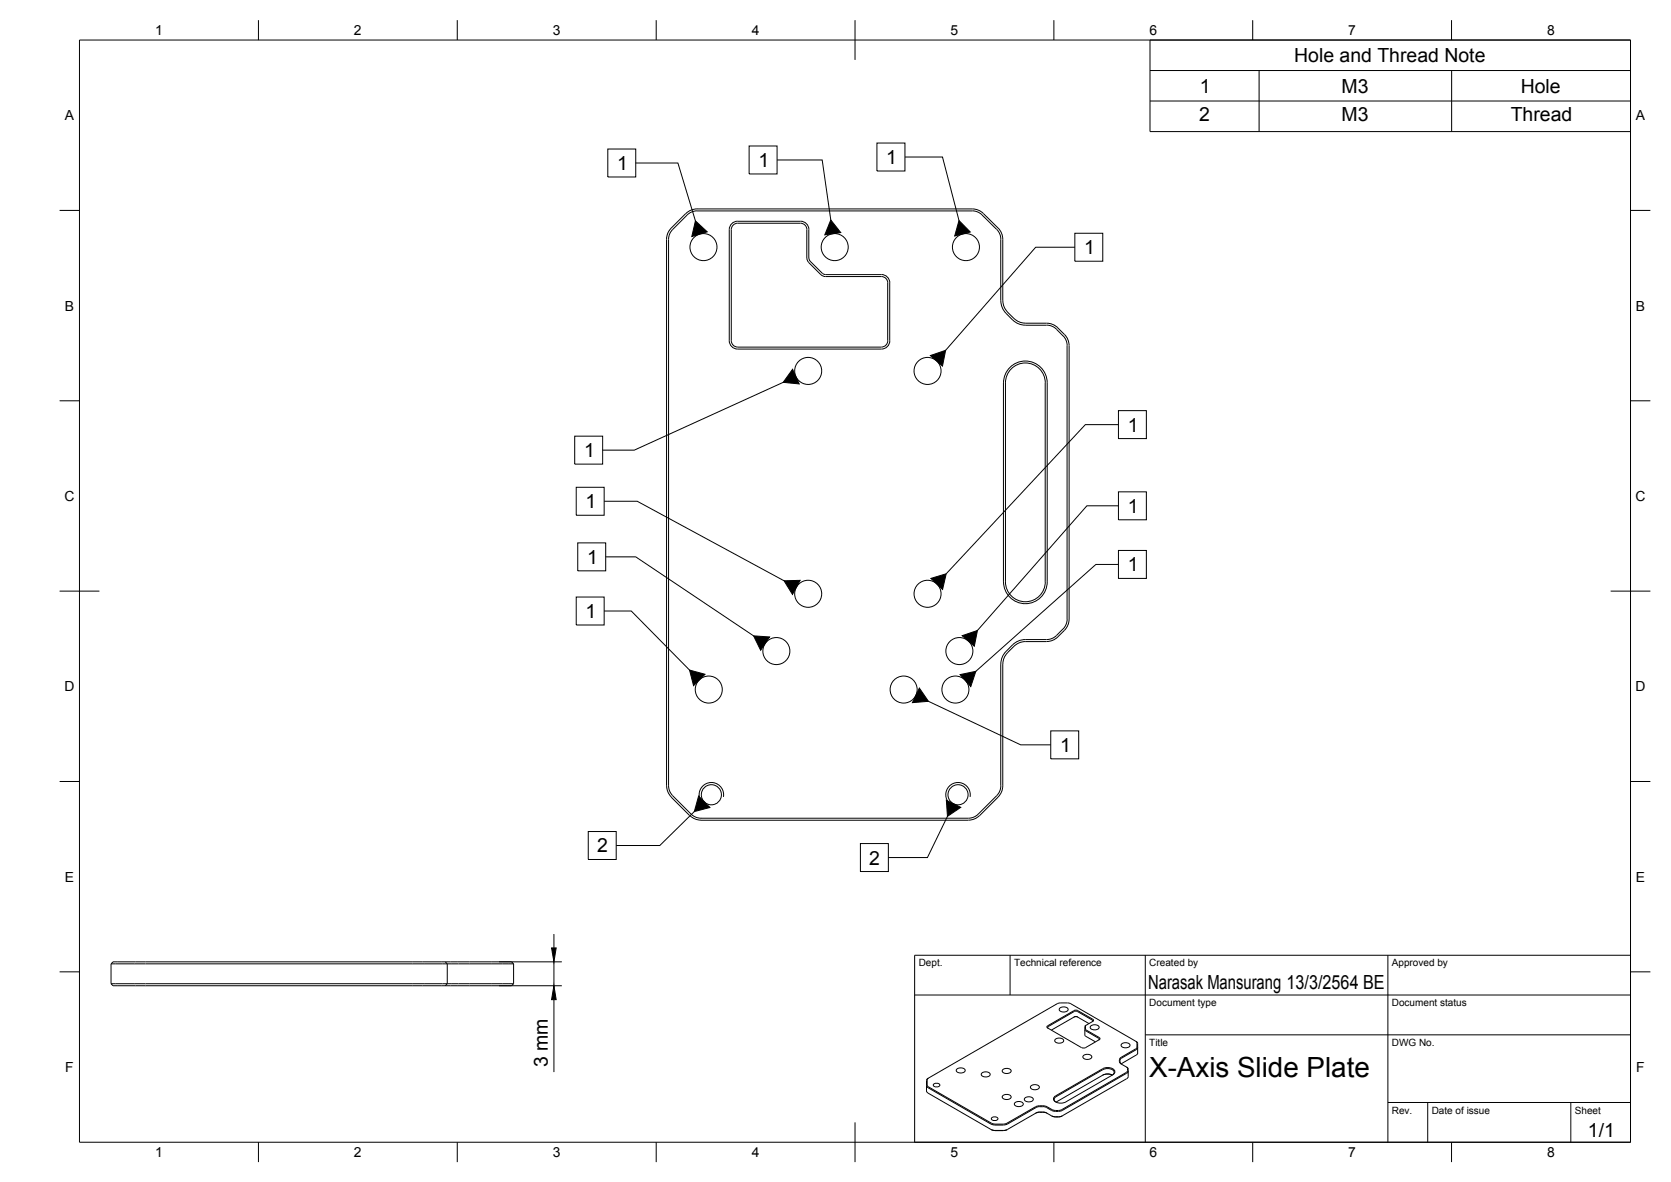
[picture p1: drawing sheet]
<svg xmlns="http://www.w3.org/2000/svg" width="420mm" height="297mm" viewBox="0 0 420 297" stroke-linecap="round" stroke-linejoin="round" font-family="sans-serif">
<!-- layer: Visible -->
<g fill="none" stroke="#000" stroke-width=".25">
<path d="M169.1 57.7l-.7 1.1-.3 1.4v137.3l.3 1.3 .7 1.1M185.5 56.1h15.8a1.6 1.6 0 0 1 1.6 1.6M185.5 55.6h15.8M185.5 55.6a2.11 2.11 0 0 0-2.1 2.1v27.9a2.11 2.11 0 0 0 2.1 2.1M185.5 56.1a1.6 1.6 0 0 0-1.6 1.6v27.9a1.6 1.6 0 0 0 1.6 1.6M201.3 55.6a2.11 2.11 0 0 1 2.1 2.1M202.9 57.7v7.1M203.4 57.7v7.1M250.6 57.6l-4-3.9-1.2-.6-.9-.1h-69.2l-.9 .1-1.3 .6-4 4M250.6 57.6l.6 .8 .4 1.3 .1 15.9 .3 1.7a8.5 8.5 0 0 0 2.6 3.1M251 57.3l-4.1-4-1.4-.7-1-.1h-69.2l-1.1 .1-1.4 .7-4.6 4.7-.4 1-.2 1v137.5M251 57.3l.6 .8 .5 1.5 .1 16 .3 1.5a8.1 8.1 0 0 0 2.5 3"/>
<path d="M202.9 64.8l.5 1.2 3 3M203.4 64.8l.3 .8M203.7 65.6l3.6 3.4h14.3a2.07 2.07 0 0 1 2.1 2.1v14.5a2.07 2.07 0 0 1-2.1 2.1h-36.1M206.4 69l1.1 .5h14.1a1.6 1.6 0 0 1 1.6 1.6v14.5a1.56 1.56 0 0 1-1.6 1.6M185.5 87.2h36.1M253.9 92.3a5.5 5.5 0 0 1 6-1.2 5.5 5.5 0 0 1 3.4 5.1v50a5.5 5.5 0 0 1-5.5 5.5 5.5 5.5 0 0 1-5.5-5.5v-50a5.5 5.5 0 0 1 1.6-3.9zM254 93a5 5 0 0 1 5.5-1.5 5 5 0 0 1 3.3 4.7v50a5 5 0 0 1-5 5 5 5 0 0 1-5-5v-50a5 5 0 0 1 1.2-3.2zM254.6 80.4l1 .7 1.6 .6 6.9 .1 1.2 .6 2 2M255 80l.8 .7 1.5 .5 6.9 .2 1 .4 .8 .6M266 82.4a7.6 7.6 0 0 1 2.5 2.9l.3 1.6v68.7l-.3 1.5a7.8 7.8 0 0 1-2.5 2.9M267.3 84.4l.8 1.1 .2 1.4M268.3 86.9v68.7"/>
<path d="M268.3 155.6l-.1 .9-.6 1.2-1.9 2-1.2 .8-1.3 .2-6 .1-1.6 .5-1 .7M254.6 162a8.3 8.3 0 0 0-2.6 3.2l-.3 1.7-.2 31.5-.9 1.5-4.6 4.7-1.2 .8-1.3 .2M255 162.4a7.9 7.9 0 0 0-2.5 2.9l-.3 1.6-.1 30.6-.3 1.5-.8 1.3M266 160l-.8 .7-1 .4-1 .1-5.9 .1-1.5 .5-.8 .6M167.6 197.5l.3 1.5 .9 1.3M169.1 199.9l5 5 1.7 .7h67.7M168.8 200.3l4.6 4.7M173.4 204.9l1.3 .9 1.6 .3h67.2M246.3 204.9l-1.3 .9-1.5 .3M251 200.3l-4.7 4.7M27.9 242.2h84.6M27.9 247.2l.5 .5h83.6"/>
<path d="M27.9 247.2h84.6M27.9 242.2v5M112 241.7h16.6l.5 .5M112 241.7h-83.6l-.5 .5M112 241.7l.5 .5M112.5 242.2h16.6M112.5 247.2h16.6M112.5 247.2l-.5 .5M112.5 242.2v5M129.1 247.2l-.5 .5h-16.6M129.1 242.2v5M266.4 253.4a1.42 1.42 0 0 1 2.2 .3 1.32 1.32 0 0 1-2.3 0z"/>
<path d="M270 255.6h1M270.9 254.2l3.7 2.1 .2 .3-.2 .2M270.9 255.6l2.9 1.6M270.9 255.5h-.8l-5.7 3.4M270.9 254.2h-.8l-6.5 3.8-.2 .3 .2 .1M272.8 258.8l3.4 2.1 .2 .2-.1 .2M273 257.7l1.7-1 .2-.4-3.9-2.3-.5-.2-.5 .2-6.7 4 .1 .4 8.5 4.9M273 257.7l-.2 .3v2.3l2.6 1.5M273.1 257.6l-.1 1.1 3.4 2M274.2 257.9a1.42 1.42 0 0 1 2.2 .3 1.32 1.32 0 0 1-2.3 0zM233 272.8l.4 .5M233 271.5v2.6l.1 .4 16.1 9.4"/>
<path d="M233.1 271.4v1.3l.4 .4 15.8 9.2 .9 .2M233.4 273.4l15.8 9.1 1 .2M233.5 270.9l-.5 .6M233.5 270.9l-.4 .5M234.7 272.5l.5-.3h.6l.5 .5a.97 .97 0 0 1-1.6 0zM240.5 268.8a1.42 1.42 0 0 1 2.2 .2 1.32 1.32 0 0 1-2.3 0zM246.8 269.8a1.42 1.42 0 0 1 2.2 .2 1.32 1.32 0 0 1-2.3 0zM252.1 268.9a1.42 1.42 0 0 1 2.2 .2 1.32 1.32 0 0 1-2.3 0zM252.1 275.4a1.42 1.42 0 0 1 2.2 .3 1.32 1.32 0 0 1-2.3 0zM255.1 277.2a1.42 1.42 0 0 1 2.2 .2 1.32 1.32 0 0 1-2.3 0zM257.6 276a1.42 1.42 0 0 1 2.2 .3 1.32 1.32 0 0 1-2.2 0zM259.2 273a1.42 1.42 0 0 1 2.1 .2 1.32 1.32 0 0 1-2.2 0z"/>
<path d="M260.5 279.7l-7.2 4.2M262.2 278.1h-1.1l-.6 .2-7.2 4.2-1 .2M262.2 277.9h-1.1l-.7 .2-7.5 4.3-2.8 .1M262.2 279.5h-1.1l-.6 .2M262.2 279.5h-1.1l-.7 .3M262.2 279.5l1.1 .3M262.2 278.1a3.3 3.3 0 0 1 2.2 1M262.2 277.9l.9 .1 1.4 .9 .9 .1M262.2 279.4l1 .3M263.2 279.7l1.3 .8 .9 .2M264.4 279.1l1.7 .2 1-.2M265.3 261.3a1.42 1.42 0 0 1 2.2 .2 1.32 1.32 0 0 1-2.3 0z"/>
<path d="M265.4 279.1h.7M265.5 275.6a.71 .71 0 0 0-.4 .6 .71 .71 0 0 0 .4 .7M268 276.9l11.8-6.8a.88 .88 0 0 0 .5-1 .88 .88 0 0 0-.9-.7l-1.4-.1-.8 .3-11.8 6.8a.88 .88 0 0 0-.5 1 .88 .88 0 0 0 .9 .7l1.4 .1 .8-.3M272.3 265.4a1.42 1.42 0 0 1 2.2 .2 1.32 1.32 0 0 1-2.2 0zM276.4 260.7l.2 .2-.2 .4-3.5 2h-.9M277.3 270.2l-11.8 6.8M277.3 268.8l-11.8 6.8M277.3 268.8l.9-.3a1.43 1.43 0 0 1 1.9 1.1l-.4 .6M277.3 270.2l1.5-.3 .9 .3M279.7 270.2l-1-.3-1.5 .3M281.5 266.3v.5M281.5 266.8l.4 .6"/>
<path d="M281.9 267.4l1.3 .7M282 262.4a1.42 1.42 0 0 1 2.1 .3 1.32 1.32 0 0 1-2.2 0zM282 265.9a.91 .91 0 0 0 0 1.5M282 267.3h-.1M283.2 269.5l-16.2 9.4-.8 .1M283.2 268.1l.1 .1M283.2 268.1l.3 .3v.6l-.3 .5M283.3 269.7l-16.2 9.4M283.3 271.1l-16.2 9.3M283.3 268.2l.4 .3v2l-.4 .6M283.7 269.2l-.4 .5M285.5 263.6l-3.6 2.1-.4 .6"/>
<path d="M285.6 261.7l.3 .2v1.2l-.3 .5M285.6 261.7l-16.4-9.5-.8-.2-2 .1-32.9 18.8M285.6 263.8l-3.6 2.1M285.6 265.2l-3.6 2.1M285.7 261.7l.4 .5-.1 2.6-.3 .4M286.1 263.2l-.4 .6M249.2 283.9l1 .2M249.3 281l.5-.3h.6l.5 .4a.97 .97 0 0 1-1.6 0zM250.1 282.7h2.2M253.3 283.9l-.7 .2h-2.5M253.3 283.9l-1 .2h-2.2M264.4 280.4l1 .3"/>
<path d="M265.4 280.7h.7M267.1 280.4l-.9 .3"/>
<circle cx="176.9" cy="62.1" r="3.4"/>
<circle cx="209.9" cy="62.1" r="3.4"/>
<circle cx="242.9" cy="62.1" r="3.4"/>
<circle cx="203.2" cy="93.2" r="3.4"/>
<circle cx="233.2" cy="93.2" r="3.4"/>
<circle cx="203.2" cy="149.2" r="3.4"/>
<circle cx="233.2" cy="149.2" r="3.4"/>
<circle cx="178.2" cy="173.3" r="3.4"/>
<circle cx="195.2" cy="163.6" r="3.4"/>
<circle cx="227.2" cy="173.3" r="3.4"/>
<circle cx="240.2" cy="173.3" r="3.4"/>
<circle cx="241.2" cy="163.6" r="3.4"/>
<circle cx="178.9" cy="199.7" r="2.53"/>
<circle cx="240.9" cy="199.7" r="2.53"/>
</g>
<!-- layer: Visible Narrow -->
<path d="M181.9 200.3a3.1 3.1 0 0 0-2.5-3.6 3.1 3.1 0 0 0-3.6 2.5 3.1 3.1 0 0 0 2.5 3.6M243.9 200.3a3.1 3.1 0 0 0-2.5-3.6 3.1 3.1 0 0 0-3.5 2.5 3.1 3.1 0 0 0 2.5 3.6" fill="none" stroke="#000" stroke-width=".25"/>
<!-- layer: Border -->
<g fill="none" stroke="#000" stroke-width=".25">
<path d="M20 10.1h390v276.9h-390zM65 5.1v5M115 5.1v5M165 5.1v5M215 5.1v10M265 5.1v5M315 5.1v5M365 5.1v5M15 52.9h5M410 52.9h5M15 100.7h5M410 100.7h5"/>
<path d="M15 148.6h10M405 148.6h10M15 196.4h5M410 196.4h5M15 244.2h5M410 244.2h5M65 287v5M115 287v5M165 287v5M215 282.1v9.9M265 287v5M315 287v5"/>
<path d="M365 287v5"/>
</g>
<!-- layer: TitleBlock -->
<path d="M230 240.1h180v46.9h-180zM230 250h180M254 240.1v9.9M288 240.1v46.9M349 240.1v46.9M288 260.1h122M349 277.1h61M359 277.1v9.9M395 277.1v9.9" fill="none" stroke="#000" stroke-width=".25"/>
<!-- layer: Dimensions -->
<path d="M139.3 234.7v3.5M125.5 241.7h15.8M125.5 247.7h15.8M139.3 241.7v6M139.3 251.2v18.2" fill="none" stroke="#000" stroke-width=".25"/>
<path d="M138.7 238.2h1.1l-.5 3.5zM139.3 247.7l.5 3.5h-1.1z" fill="#000" stroke="#000" stroke-width=".25"/>
<!-- layer: Annotations -->
<g fill="none" stroke="#000" stroke-width=".25">
<path d="M152.8 37.5h7.1v7h-7.1zM188.4 36.7h7v7h-7zM220.5 35.9h7v7.1h-7zM227.5 39.5h9.5l4.1 15.9M159.9 41h10.6l4.4 14.5M195.4 40.2h11.3l2.2 15.1M270.3 58.6h7v7h-7zM270.3 62.1h-9.9l-22.6 25.9M196.9 96.1l-37.4 17h-8M144.5 109.6h7v7h-7zM281.2 106.7h-8.3l-35 37.5M281.2 103.2h7v7h-7z"/>
<path d="M144.9 122.5h7v7h-7zM145.3 136.4h7v7.1h-7zM151.9 126h8.3l36.9 20M152.3 139.9h7.6l29.6 19.9M281.2 127.1h-7.9l-27.5 31.3M281.2 123.6h7v7h-7zM281.2 138.3h7v7.1h-7zM144.9 150h7v7.1h-7zM151.9 153.6h6.8l14.7 14.8M281.2 141.8h-5.7l-30.1 26.9M233.4 176.2l23.2 11h7.6M264.2 183.7h7v7h-7z"/>
<path d="M147.9 209h7v7h-7zM174.6 203.9l-8.7 8.6h-11M216.3 212h7.1v7h-7.1zM238.2 205.2l-5 10.3h-9.8"/>
</g>
<g fill="#000" stroke="#000" stroke-width=".25">
<path d="M174.9 55.5l2.9 2.8-3.9 1.1zM208.9 55.3l2.5 3.1-4 .6zM241.1 55.4l2.9 2.9-3.9 1zM199.3 92.8l1.7 3.7-4.1-.4zM233.9 89.4l3.9-1.4-.8 4zM189.5 159.8l4 .3-2.2 3.3zM197.1 146l4.1-.2-1.9 3.6zM234.1 145.4l3.8-1.2-.9 3.9zM241.9 159.8l3.9-1.4-.8 4zM173.4 168.4l3.9 1-2.9 2.9zM231.2 172.9l2.2 3.3-4 .4zM241.4 169.5l4-.8-1.3 3.8z"/>
<path d="M175.7 200.1l2.8 2.8-3.9 1zM238 201.1l3.6 1.8-3.4 2.3z"/>
</g>
<!-- layer: BOM -->
<path d="M289.2 10.1h120.8v23h-120.8zM289.2 17.7h120.8M316.6 17.7v15.4M365 17.7v15.4M289.2 25.4h120.8" fill="none" stroke="#000" stroke-width=".25"/>
<text font-size="7" x="288.9" y="270.6">X-Axis Slide Plate</text>
<g font-size="4.9">
<text x="325.4" y="15.6">Hole and Thread Note</text>
<text x="301.7" y="23.3">1</text>
<text x="337.3" y="23.3">M3</text>
<text x="382.4" y="23.3">Hole</text>
<text x="301.6" y="30.4">2</text>
<text x="337.3" y="30.4">M3</text>
<text x="379.9" y="30.4">Thread</text>
<text x="190.7" y="42">1</text>
<text x="222.8" y="41.2">1</text>
<text x="155.2" y="42.7">1</text>
<text x="272.6" y="63.9">1</text>
<text x="283.5" y="108.5">1</text>
<text x="146.9" y="114.9">1</text>
<text x="147.2" y="127.7">1</text>
<text x="283.5" y="128.9">1</text>
<text x="147.6" y="141.7">1</text>
<text x="283.5" y="143.6">1</text>
<text x="147.2" y="155.3">1</text>
<text x="266.5" y="188.9">1</text>
<text x="150.1" y="214.2">2</text>
<text x="218.5" y="217.3">2</text>
<text x="288.7" y="248.5">Narasak Mansurang 13/3/2564 BE</text>
<text x="137.7" y="268.1" transform="rotate(-90 137.7 268.1)">3 mm</text>
<text x="399.3" y="285.8">1/1</text>
</g>
<g font-size="3.5">
<text x="39" y="8.8">1</text>
<text x="89" y="8.8">2</text>
<text x="139" y="8.8">3</text>
<text x="189" y="8.8">4</text>
<text x="239" y="8.8">5</text>
<text x="289" y="8.8">6</text>
<text x="339" y="8.8">7</text>
<text x="389" y="8.8">8</text>
<text x="16.3" y="30.2">A</text>
<text x="411.3" y="30.2">A</text>
<text x="16.3" y="78">B</text>
<text x="411.3" y="78">B</text>
<text x="16.2" y="125.9">C</text>
<text x="411.2" y="125.9">C</text>
<text x="16.2" y="173.7">D</text>
<text x="411.2" y="173.7">D</text>
<text x="16.3" y="221.6">E</text>
<text x="411.3" y="221.6">E</text>
<text x="16.4" y="269.4">F</text>
<text x="411.4" y="269.4">F</text>
<text x="39" y="290.8">1</text>
<text x="89" y="290.8">2</text>
<text x="139" y="290.8">3</text>
<text x="189" y="290.8">4</text>
<text x="239" y="290.8">5</text>
<text x="289" y="290.8">6</text>
<text x="339" y="290.8">7</text>
<text x="389" y="290.8">8</text>
</g>
<g font-size="2.5">
<text x="231" y="242.9">Dept.</text>
<text x="255" y="242.9">Technical reference</text>
<text x="289" y="242.9">Created by</text>
<text x="350" y="242.9">Approved by</text>
<text x="289" y="252.8">Document type</text>
<text x="350" y="252.8">Document status</text>
<text x="289" y="262.9">Title</text>
<text x="350" y="262.9">DWG No.</text>
<text x="350" y="279.9">Rev.</text>
<text x="360" y="279.9">Date of issue</text>
<text x="396" y="279.9">Sheet</text>
</g>
</svg>
